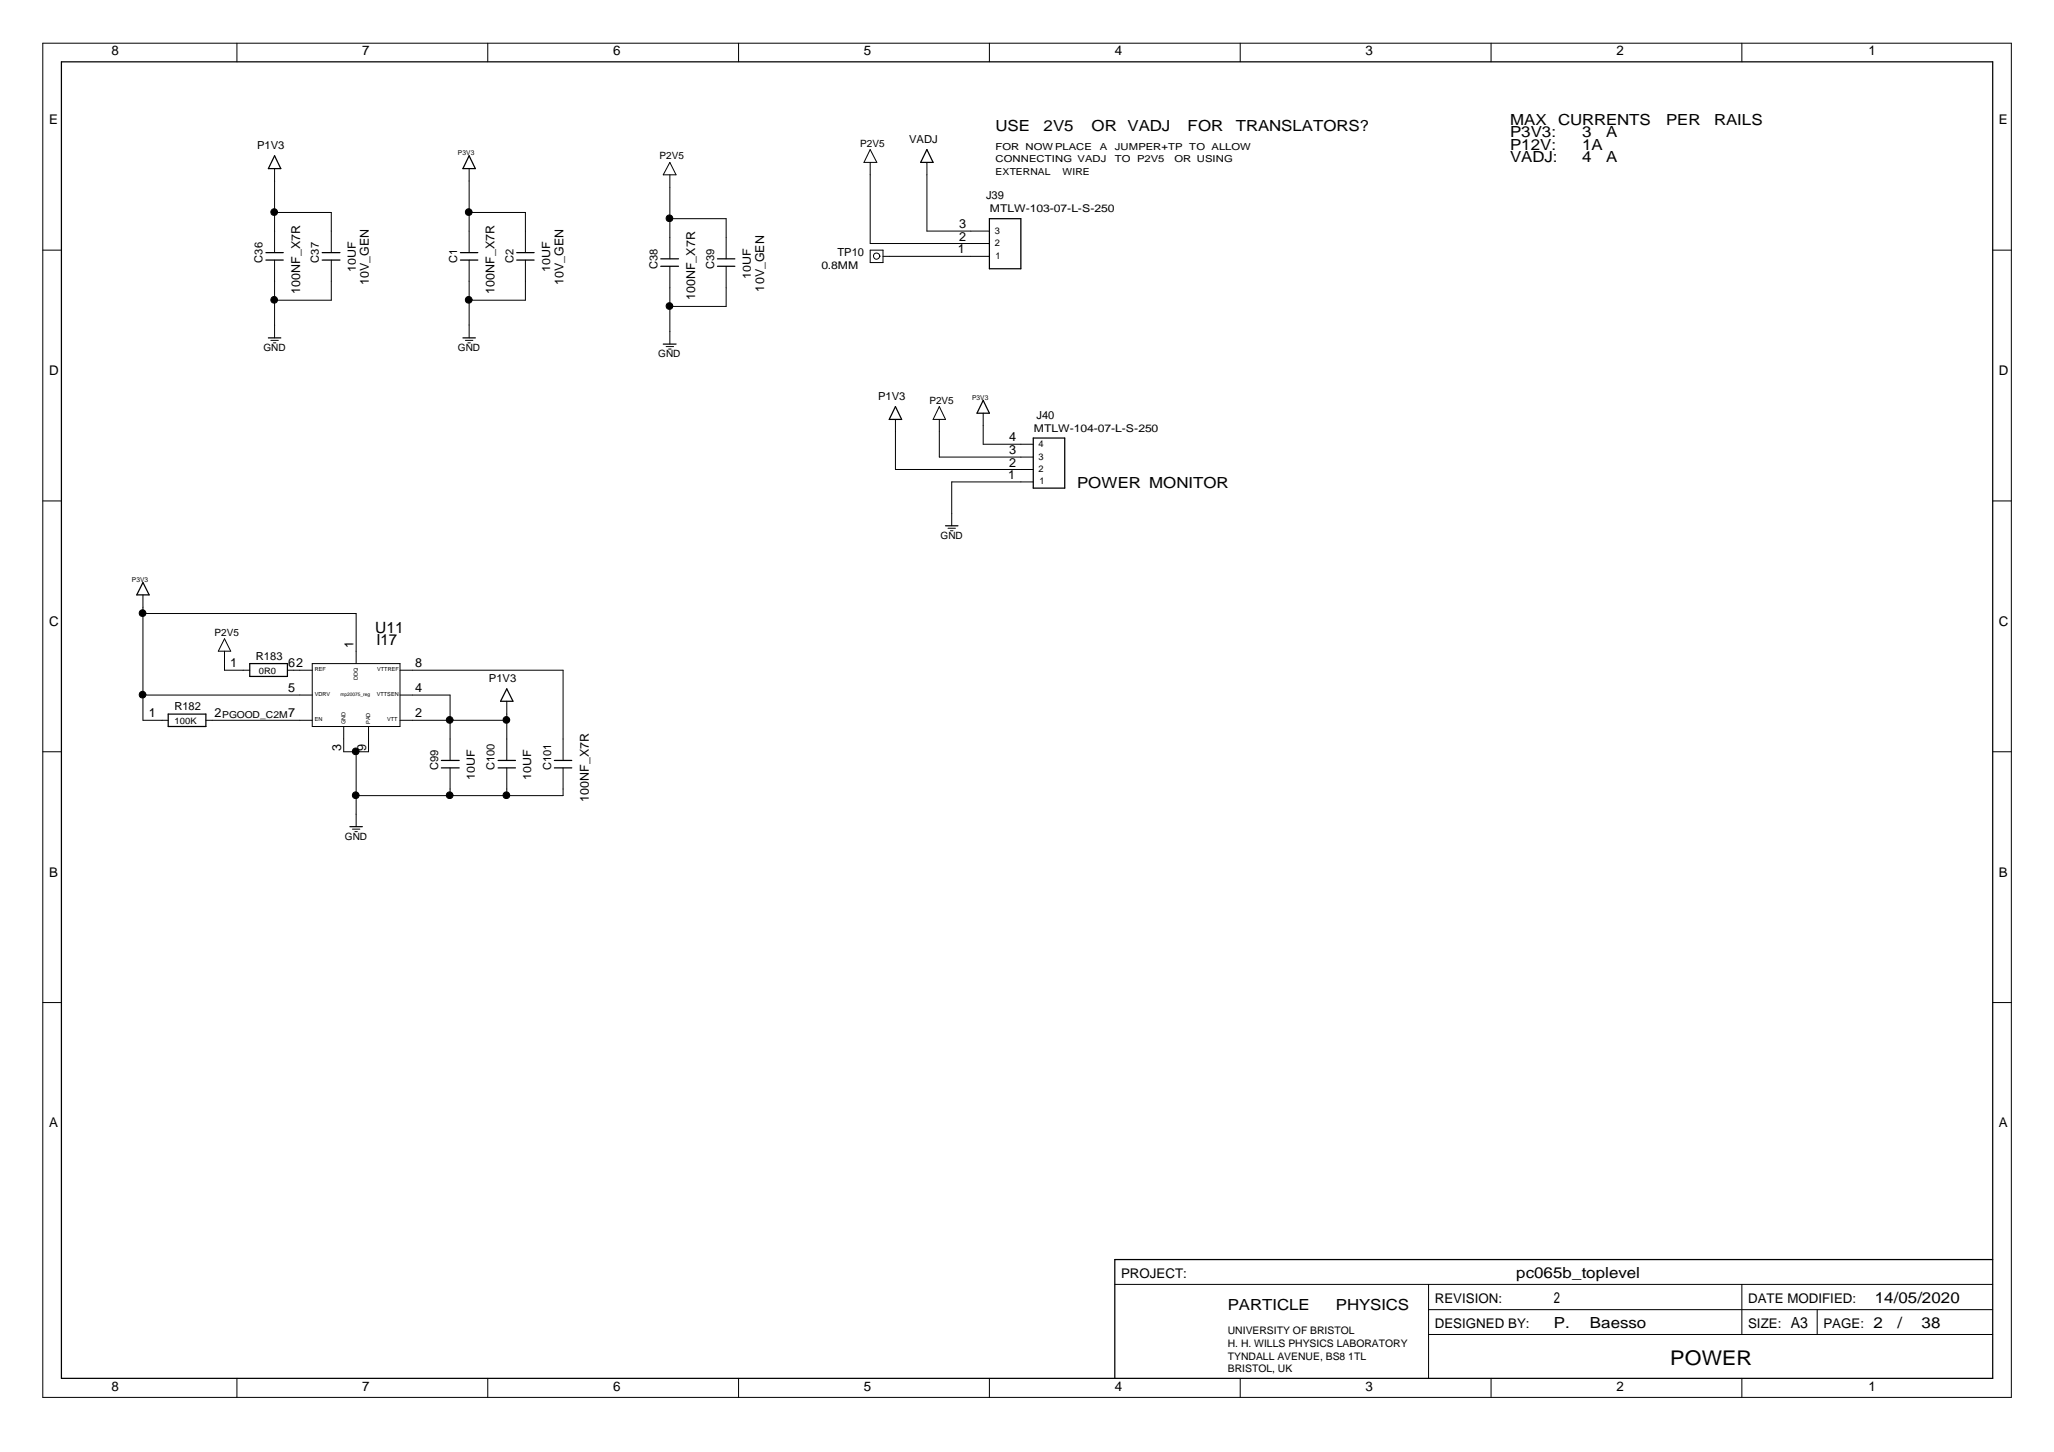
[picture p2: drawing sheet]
<svg xmlns="http://www.w3.org/2000/svg" width="420mm" height="297mm" viewBox="0 0 420 297" stroke-linecap="round" stroke-linejoin="round" font-family="sans-serif">
<g fill="none" stroke="#000" stroke-width=".25">
<path d="M12.6 12.6h395v269.4h-395zM56.2 31.9l1.2 2.6h-2.5zM96 31.9l1.2 2.6h-2.5zM189.6 30.6l1.3 2.6h-2.6zM54.4 53.2h3.5M54.4 51.7h3.5M65.9 53.2h3.6M65.9 51.7h3.6M94.2 53.2h3.5M94.2 51.7h3.5M105.7 53.2h3.6M105.7 51.7h3.6"/>
<path d="M135.2 54.5h3.6M135.2 53h3.6M146.8 54.5h3.5M146.8 53h3.5M202.4 44.7h6.4v10.3h-6.4zM54.9 69.1h2.5M94.7 69.1h2.5M135.7 70.4h2.6M183.2 83.2l1.2 2.6h-2.5zM201.1 81.9l1.3 2.6h-2.6zM211.4 89.6h6.4v10.3h-6.4zM29.2 119.2l1.3 2.5h-2.5z"/>
<path d="M193.4 107.6h2.6M51.1 135.8h7.7v2.6h-7.7zM34.4 146.1h7.7v2.5h-7.7zM90.3 157.1h3.6M90.3 155.6h3.6M101.9 157.1h3.5M101.9 155.6h3.5M103.7 140.9l1.2 2.6h-2.5zM113.4 157.1h3.6M113.4 155.6h3.6M71.6 169.1h2.5M407.6 257.7h-179.6v24.3"/>
</g>
<g fill="none" stroke="#000" stroke-width=".2">
<path d="M8.8 8.8h402.6v277.1h-402.6zM48.5 8.8v3.8M99.8 8.8v3.8M151.1 8.8v3.8M202.4 8.8v3.8M253.7 8.8v3.8M305 8.8v3.8M356.3 8.8v3.8M56.2 34.5v17.2M96 34.5v17.2M137 35.8v17.2M137 33.2l1.3 2.6h-2.6z"/>
<path d="M178 33.2v16.6h24.4M178 30.6l1.4 2.6h-2.7zM189.6 33.2v14.1h12.8M8.8 51.2h3.8M56.2 53.2v15.9M56.2 43.5h11.6v8.2M67.8 53.2v8.2h-11.6M96 53.2v15.9M96 43.5h11.5v8.2M107.5 53.2v8.2h-11.5M137 44.7h11.5v8.3M137 54.5v15.9"/>
<path d="M148.5 54.5v8.2h-11.5M178 51.2h2.6v2.5h-2.6zM180 52.4a.63 .63 0 0 1-.9 .6 .63 .63 0 0 1-.2-1 .63 .63 0 0 1 1 .1l.1 .3M180.6 52.4h21.8M407.6 51.2h3.8M55.4 69.6h1.5M55.9 70.1h.5M95.2 69.6h1.5M95.7 70.1h.5M136.3 70.9h1.5M136.8 71.4h.5M183.2 85.8v10.2h28.2"/>
<path d="M192.1 85.8v7.7h19.3M192.1 83.2l1.3 2.6h-2.5zM201.1 84.5v6.4h10.3M211.4 98.6h-16.7v9M8.8 102.5h3.8M193.9 108.1h1.5M194.4 108.6h.5M407.6 102.5h3.8M29.2 121.7v25.7h5.2M29.2 125.5h43.6v10.3M45.9 133.2v3.9h5.2M45.9 130.7l1.3 2.5h-2.5z"/>
<path d="M58.8 137.1h5.1M63.9 135.8h17.9v12.8h-17.9zM81.8 137.1h33.4v18.5M8.8 153.8h3.8M29.2 142.2h34.7M42.1 147.4h21.8M70.3 148.6v5.2h5.1v-5.2M72.8 153.8v15.3M81.8 142.2h10.3v13.4M81.8 147.4h21.9M92.1 157.1v5.7M103.7 143.5v12.1"/>
<path d="M103.7 157.1v5.7M115.2 157.1v5.7h-42.4M407.6 153.8h3.8M72.1 169.6h1.5M72.6 170.1h.5M8.8 205.1h3.8M407.6 205.1h3.8M228 262.8h179.6M292.2 267.9h115.4M292.2 262.8v19.2M292.2 273h115.4M356.3 262.8v10.2"/>
<path d="M371.7 267.9v5.1M48.5 282v3.9M99.8 282v3.9M151.1 282v3.9M202.4 282v3.9M253.7 282v3.9M305 282v3.9M356.3 282v3.9"/>
<circle cx="56.1" cy="43.4" r=".69"/>
<circle cx="95.9" cy="43.4" r=".69"/>
<circle cx="136.9" cy="44.7" r=".69"/>
<circle cx="56.1" cy="61.3" r=".69"/>
<circle cx="95.9" cy="61.3" r=".69"/>
<circle cx="136.9" cy="62.6" r=".69"/>
<circle cx="29.1" cy="125.4" r=".69"/>
<circle cx="29.1" cy="142.1" r=".69"/>
<circle cx="72.8" cy="153.7" r=".69"/>
<circle cx="92" cy="147.3" r=".69"/>
<circle cx="103.6" cy="147.3" r=".69"/>
<circle cx="72.8" cy="162.7" r=".69"/>
<circle cx="92" cy="162.7" r=".69"/>
<circle cx="103.6" cy="162.7" r=".69"/>
</g>
<g fill="#000">
<circle cx="56.1" cy="43.4" r=".69"/>
<circle cx="95.9" cy="43.4" r=".69"/>
<circle cx="136.9" cy="44.7" r=".69"/>
<circle cx="56.1" cy="61.3" r=".69"/>
<circle cx="95.9" cy="61.3" r=".69"/>
<circle cx="136.9" cy="62.6" r=".69"/>
<circle cx="29.1" cy="125.4" r=".69"/>
<circle cx="29.1" cy="142.1" r=".69"/>
<circle cx="72.8" cy="153.7" r=".69"/>
<circle cx="92" cy="147.3" r=".69"/>
<circle cx="103.6" cy="147.3" r=".69"/>
<circle cx="72.8" cy="162.7" r=".69"/>
<circle cx="92" cy="162.7" r=".69"/>
<circle cx="103.6" cy="162.7" r=".69"/>
</g>
<text font-size="4.1" x="341.7" y="279.2">POWER</text>
<text font-size="3.2" x="76.7" y="129.4">U11</text>
<g font-size="3.1">
<text x="203.7" y="26.8">USE</text>
<text x="213.5" y="26.8">2V5</text>
<text x="223.3" y="26.8">OR VADJ</text>
<text x="242.9" y="26.8">FOR</text>
<text x="252.8" y="26.8">TRANSLATORS?</text>
<text x="308.9" y="25.5">MAX</text>
<text x="308.9" y="28.1">P3V3:</text>
<text x="318.7" y="25.5">CURRENTS</text>
<text x="323.6" y="28.1">3</text>
<text x="328.5" y="28.1">A</text>
<text x="340.8" y="25.5">PER</text>
<text x="350.6" y="25.5">RAILS</text>
<text x="308.9" y="30.6">P12V:</text>
<text x="308.9" y="33.2">VADJ:</text>
<text x="323.6" y="30.6">1A</text>
<text x="323.6" y="33.2">4</text>
<text x="328.5" y="33.2">A</text>
<text x="220.3" y="99.9">POWER MONITOR</text>
<text x="77" y="131.9">I17</text>
<text x="310.2" y="261.5">pc065b_toplevel</text>
<text x="251.2" y="267.9">PARTICLE</text>
<text x="273.3" y="267.9">PHYSICS</text>
<text x="317.9" y="266.6">2</text>
<text x="383.5" y="266.6">14/05/2020</text>
<text x="317.9" y="271.7">P.</text>
<text x="325.2" y="271.7">Baesso</text>
<text x="366.3" y="271.7">A3</text>
<text x="383.2" y="271.7">2</text>
<text x="388.1" y="271.7">/</text>
<text x="393.1" y="271.7">38</text>
</g>
<g font-size="2.7">
<text x="22.8" y="11.3">8</text>
<text x="74.1" y="11.3">7</text>
<text x="125.4" y="11.3">6</text>
<text x="176.7" y="11.3">5</text>
<text x="228" y="11.3">4</text>
<text x="279.3" y="11.3">3</text>
<text x="330.7" y="11.3">2</text>
<text x="382.2" y="11.3">1</text>
<text x="10" y="25.4">E</text>
<text x="408.9" y="25.4">E</text>
<text x="10" y="76.7">D</text>
<text x="408.9" y="76.7">D</text>
<text x="10" y="128">C</text>
<text x="408.9" y="128">C</text>
<text x="10" y="179.4">B</text>
<text x="408.9" y="179.4">B</text>
<text x="10" y="230.6">A</text>
<text x="408.9" y="230.6">A</text>
<text x="229.3" y="261.4">PROJECT:</text>
<text x="293.5" y="266.6">REVISION:</text>
<text x="357.6" y="266.6">DATE MODIFIED:</text>
<text x="293.5" y="271.6">DESIGNED BY:</text>
<text x="357.6" y="271.6">SIZE:</text>
<text x="373" y="271.6">PAGE:</text>
<text x="22.8" y="284.5">8</text>
<text x="74.1" y="284.5">7</text>
<text x="125.4" y="284.5">6</text>
<text x="176.7" y="284.5">5</text>
<text x="228" y="284.5">4</text>
<text x="279.3" y="284.5">3</text>
<text x="330.7" y="284.5">2</text>
<text x="382.2" y="284.5">1</text>
</g>
<g font-size="2.6">
<text x="196.2" y="46.7">3</text>
<text x="196" y="51.8">1</text>
<text x="196.2" y="49.2">2</text>
<text x="206.5" y="90.3">4</text>
<text x="206.5" y="92.8">3</text>
<text x="206.5" y="95.5">2</text>
<text x="206.2" y="98">1</text>
<text x="47.1" y="136.5">1</text>
<text x="59" y="136.5">62</text>
<text x="72.3" y="132.5" transform="rotate(-90 72.3 132.5)">1</text>
<text x="85" y="136.5">8</text>
<text x="59" y="141.6">5</text>
<text x="85" y="141.6">4</text>
<text x="30.4" y="146.8">1</text>
<text x="43.9" y="146.8">2</text>
<text x="59" y="146.8">7</text>
<text x="85" y="146.8">2</text>
<text x="69.8" y="153.6" transform="rotate(-90 69.8 153.6)">3</text>
<text x="74.9" y="153.6" transform="rotate(-90 74.9 153.6)">9</text>
</g>
<g font-size="2.5">
<text x="75.5" y="58.4" transform="rotate(-90 75.5 58.4)">10V_GEN</text>
<text x="115.3" y="58.4" transform="rotate(-90 115.3 58.4)">10V_GEN</text>
<text x="156.3" y="59.6" transform="rotate(-90 156.3 59.6)">10V_GEN</text>
<text x="61.4" y="60.1" transform="rotate(-90 61.4 60.1)">100NF_X7R</text>
<text x="101.1" y="60.1" transform="rotate(-90 101.1 60.1)">100NF_X7R</text>
<text x="142.2" y="61.4" transform="rotate(-90 142.2 61.4)">100NF_X7R</text>
<text x="120.4" y="164" transform="rotate(-90 120.4 164)">100NF_X7R</text>
</g>
<g font-size="2.3">
<text x="186" y="29.2">VADJ</text>
<text x="52.6" y="30.5">P1V3</text>
<text x="201.7" y="40.8">J39</text>
<text x="53.7" y="53.7" transform="rotate(-90 53.7 53.7)">C36</text>
<text x="65.2" y="53.7" transform="rotate(-90 65.2 53.7)">C37</text>
<text x="93.5" y="53.7" transform="rotate(-90 93.5 53.7)">C1</text>
<text x="105" y="53.7" transform="rotate(-90 105 53.7)">C2</text>
<text x="171.3" y="52.4">TP10</text>
<text x="72.8" y="55.7" transform="rotate(-90 72.8 55.7)">10UF</text>
<text x="112.6" y="55.7" transform="rotate(-90 112.6 55.7)">10UF</text>
<text x="134.5" y="55" transform="rotate(-90 134.5 55)">C38</text>
<text x="146.1" y="55" transform="rotate(-90 146.1 55)">C39</text>
<text x="153.6" y="57" transform="rotate(-90 153.6 57)">10UF</text>
<text x="179.6" y="81.8">P1V3</text>
<text x="212" y="85.7">J40</text>
<text x="52.4" y="135.1">R183</text>
<text x="100" y="139.6">P1V3</text>
<text x="35.7" y="145.3">R182</text>
<text x="89.6" y="157.6" transform="rotate(-90 89.6 157.6)">C99</text>
<text x="97.1" y="159.6" transform="rotate(-90 97.1 159.6)">10UF</text>
<text x="101.1" y="157.6" transform="rotate(-90 101.1 157.6)">C100</text>
<text x="108.7" y="159.6" transform="rotate(-90 108.7 159.6)">10UF</text>
<text x="112.7" y="157.6" transform="rotate(-90 112.7 157.6)">C101</text>
</g>
<g font-size="2.2">
<text x="202.5" y="43.5">MTLW-103-07-L-S-250</text>
<text x="168" y="55">0.8MM</text>
<text x="211.4" y="88.3">MTLW-104-07-L-S-250</text>
</g>
<g font-size="2.1">
<text x="251.2" y="273">UNIVERSITY OF BRISTOL</text>
<text x="251.2" y="275.6">H. H. WILLS PHYSICS LABORATORY</text>
<text x="251.2" y="278.2">TYNDALL AVENUE, BS8 1TL</text>
<text x="251.2" y="280.7">BRISTOL, UK</text>
</g>
<g font-size="2">
<text x="134.9" y="32.5">P2V5</text>
<text x="176" y="30">P2V5</text>
<text x="203.7" y="35.8">EXTERNAL</text>
<text x="203.7" y="33.2">CONNECTING VADJ</text>
<text x="203.7" y="30.6">FOR NOW PLACE</text>
<text x="217.4" y="35.8">WIRE</text>
<text x="225" y="30.6">A</text>
<text x="228" y="33.2">TO P2V5</text>
<text x="228" y="30.6">JUMPER+TP TO ALLOW</text>
<text x="240.2" y="33.2">OR USING</text>
<text x="53.9" y="71.8">GND</text>
<text x="93.7" y="71.8">GND</text>
<text x="134.7" y="73.1">GND</text>
<text x="190.1" y="82.6">P2V5</text>
<text x="192.4" y="110.4">GND</text>
<text x="43.9" y="130.1">P2V5</text>
<text x="45.4" y="146.8">PGOOD_C2M</text>
<text x="70.6" y="171.9">GND</text>
</g>
<g font-size="1.9">
<text x="203.5" y="47.8">3</text>
<text x="203.5" y="50.4">2</text>
<text x="203.7" y="53">1</text>
<text x="212.5" y="94">3</text>
<text x="212.5" y="91.4">4</text>
<text x="212.5" y="96.6">2</text>
<text x="212.6" y="99.1">1</text>
</g>
<g font-size="1.8">
<text x="53" y="137.9">0R0</text>
<text x="35.7" y="148.1">100K</text>
</g>
<g font-size="1.4">
<text x="93.7" y="31.8">P3V3</text>
<text x="198.8" y="81.8">P3V3</text>
<text x="27" y="119.1">P3V3</text>
</g>
<g font-size="1.1">
<text x="64.4" y="137.4">REF</text>
<text x="77.2" y="137.4">VTTREF</text>
<text x="64.4" y="142.4">VDRV</text>
<text x="73.2" y="139.1" transform="rotate(-90 73.2 139.1)">DDQ</text>
<text x="77.1" y="142.4">VTTSEN</text>
<text x="64.4" y="147.5">EN</text>
<text x="70.6" y="148.1" transform="rotate(-90 70.6 148.1)">GND</text>
<text x="75.7" y="148.1" transform="rotate(-90 75.7 148.1)">PAD</text>
<text x="79.2" y="147.5">VTT</text>
</g>
<text font-size="1" x="69.6" y="142.4">mp20075_reg</text>
</svg>
